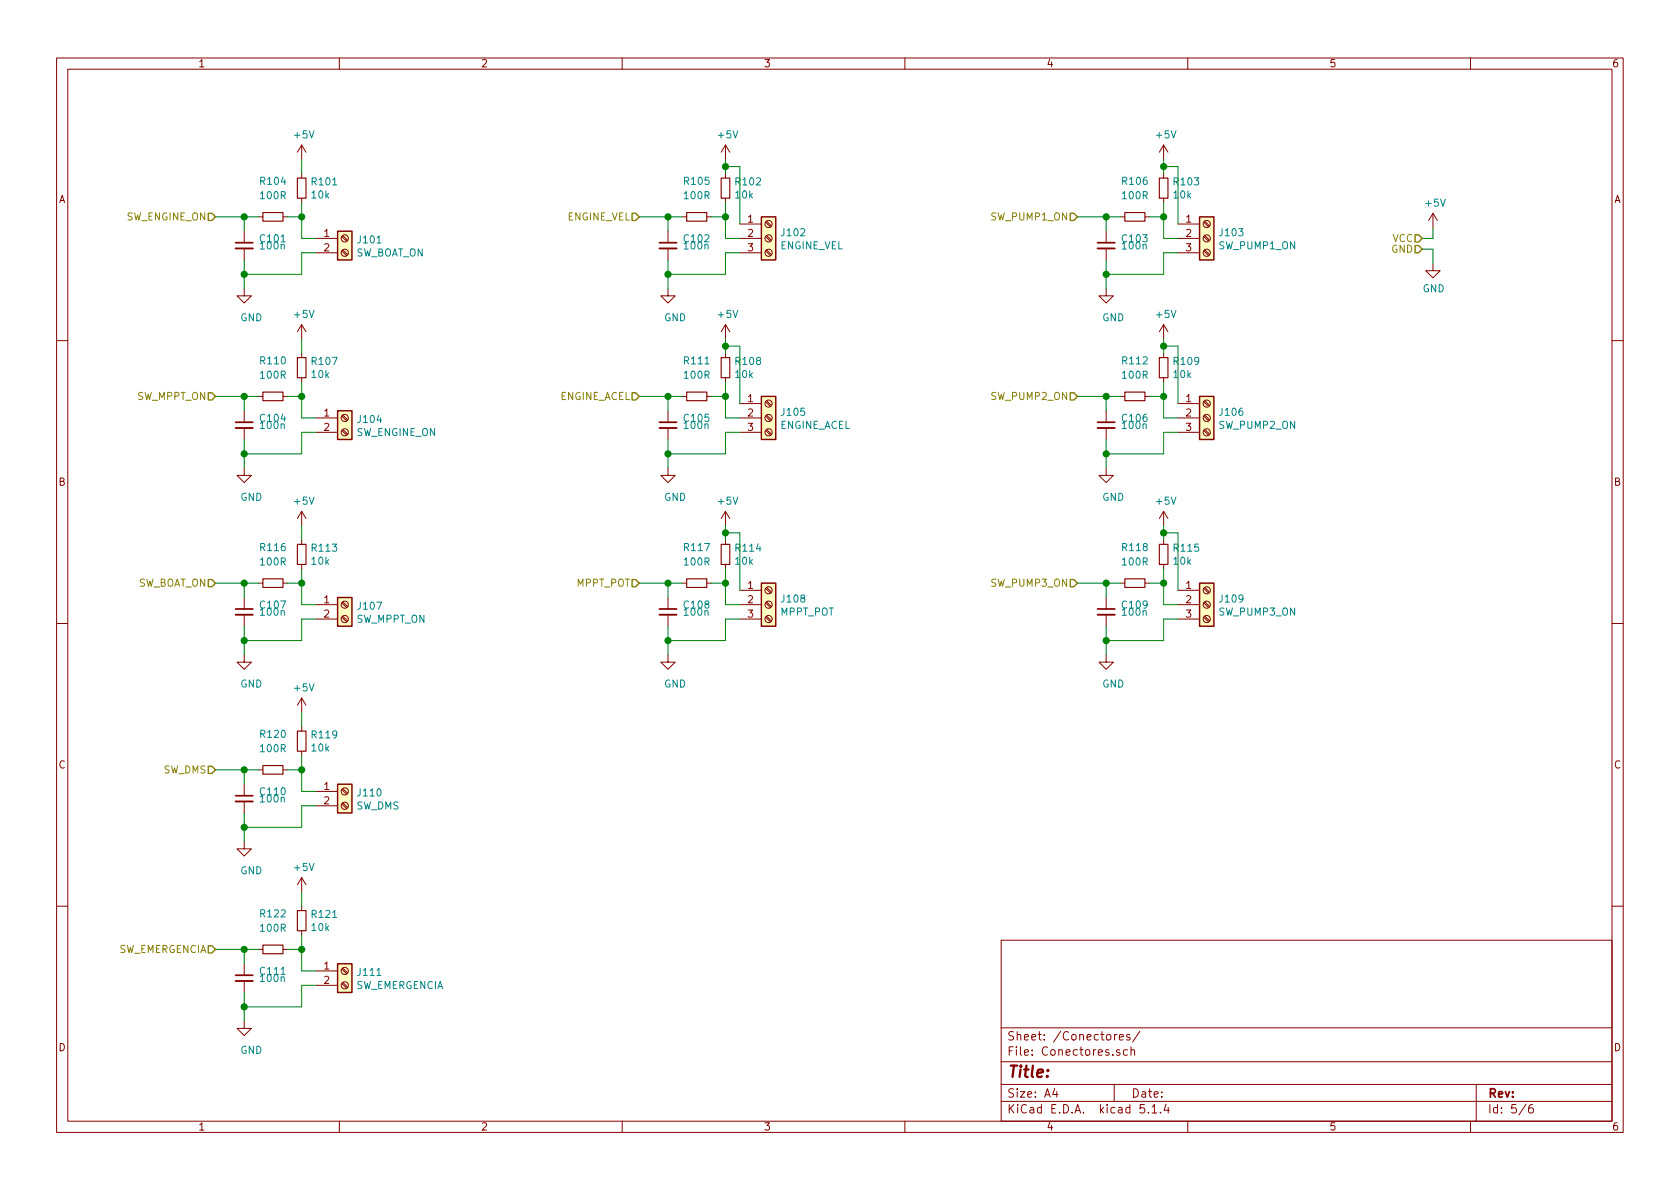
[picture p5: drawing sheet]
EESchema Schematic File Version 4
LIBS:MIC19-cache
EELAYER 26 0
EELAYER END
$Descr A4 11693 8268
encoding utf-8
Sheet 5 6
Title ""
Date ""
Rev ""
Comp ""
Comment1 ""
Comment2 ""
Comment3 ""
Comment4 ""
$EndDescr
$Comp
L Connector:Screw_Terminal_01x03 J108
U 1 1
P 5350 4200
F 0 "J108" H 5429 4242 50  0000 L CNN
F 1 "MPPT_POT" H 5429 4151 50  0000 L CNN
F 2 "Connector_Phoenix_MSTB:PhoenixContact_MSTBA_2,5_3-G_1x03_P5.00mm_Horizontal" H 5350 4200 50  0001 C CNN
F 3 "~" H 5350 4200 50  0001 C CNN
	1    5350 4200
	1    0    0    -1  
$EndComp
$Comp
L Connector:Screw_Terminal_01x03 J105
U 1 1
P 5350 2900
F 0 "J105" H 5429 2942 50  0000 L CNN
F 1 "ENGINE_ACEL" H 5429 2851 50  0000 L CNN
F 2 "Connector_Phoenix_MSTB:PhoenixContact_MSTBA_2,5_3-G_1x03_P5.00mm_Horizontal" H 5350 2900 50  0001 C CNN
F 3 "~" H 5350 2900 50  0001 C CNN
	1    5350 2900
	1    0    0    -1  
$EndComp
$Comp
L Connector:Screw_Terminal_01x03 J102
U 1 1
P 5350 1650
F 0 "J102" H 5429 1692 50  0000 L CNN
F 1 "ENGINE_VEL" H 5429 1601 50  0000 L CNN
F 2 "Connector_Phoenix_MSTB:PhoenixContact_MSTBA_2,5_3-G_1x03_P5.00mm_Horizontal" H 5350 1650 50  0001 C CNN
F 3 "~" H 5350 1650 50  0001 C CNN
	1    5350 1650
	1    0    0    -1  
$EndComp
$Comp
L Connector:Screw_Terminal_01x02 J101
U 1 1
P 2400 1650
F 0 "J101" H 2480 1642 50  0000 L CNN
F 1 "SW_BOAT_ON" H 2480 1551 50  0000 L CNN
F 2 "Connector_Phoenix_MSTB:PhoenixContact_MSTBA_2,5_2-G_1x02_P5.00mm_Horizontal" H 2400 1650 50  0001 C CNN
F 3 "~" H 2400 1650 50  0001 C CNN
	1    2400 1650
	1    0    0    -1  
$EndComp
$Comp
L Connector:Screw_Terminal_01x02 J107
U 1 1
P 2400 4200
F 0 "J107" H 2480 4192 50  0000 L CNN
F 1 "SW_MPPT_ON" H 2480 4101 50  0000 L CNN
F 2 "Connector_Phoenix_MSTB:PhoenixContact_MSTBA_2,5_2-G_1x02_P5.00mm_Horizontal" H 2400 4200 50  0001 C CNN
F 3 "~" H 2400 4200 50  0001 C CNN
	1    2400 4200
	1    0    0    -1  
$EndComp
$Comp
L Connector:Screw_Terminal_01x02 J110
U 1 1
P 2400 5500
F 0 "J110" H 2479 5492 50  0000 L CNN
F 1 "SW_DMS" H 2479 5401 50  0000 L CNN
F 2 "Connector_Phoenix_MSTB:PhoenixContact_MSTBA_2,5_2-G_1x02_P5.00mm_Horizontal" H 2400 5500 50  0001 C CNN
F 3 "~" H 2400 5500 50  0001 C CNN
	1    2400 5500
	1    0    0    -1  
$EndComp
$Comp
L Connector:Screw_Terminal_01x03 J103
U 1 1
P 8400 1650
F 0 "J103" H 8479 1692 50  0000 L CNN
F 1 "SW_PUMP1_ON" H 8479 1601 50  0000 L CNN
F 2 "Connector_Phoenix_MSTB:PhoenixContact_MSTBA_2,5_3-G_1x03_P5.00mm_Horizontal" H 8400 1650 50  0001 C CNN
F 3 "~" H 8400 1650 50  0001 C CNN
	1    8400 1650
	1    0    0    -1  
$EndComp
$Comp
L Connector:Screw_Terminal_01x03 J106
U 1 1
P 8400 2900
F 0 "J106" H 8479 2942 50  0000 L CNN
F 1 "SW_PUMP2_ON" H 8479 2851 50  0000 L CNN
F 2 "Connector_Phoenix_MSTB:PhoenixContact_MSTBA_2,5_3-G_1x03_P5.00mm_Horizontal" H 8400 2900 50  0001 C CNN
F 3 "~" H 8400 2900 50  0001 C CNN
	1    8400 2900
	1    0    0    -1  
$EndComp
$Comp
L Connector:Screw_Terminal_01x03 J109
U 1 1
P 8400 4200
F 0 "J109" H 8479 4242 50  0000 L CNN
F 1 "SW_PUMP3_ON" H 8479 4151 50  0000 L CNN
F 2 "Connector_Phoenix_MSTB:PhoenixContact_MSTBA_2,5_3-G_1x03_P5.00mm_Horizontal" H 8400 4200 50  0001 C CNN
F 3 "~" H 8400 4200 50  0001 C CNN
	1    8400 4200
	1    0    0    -1  
$EndComp
$Comp
L Connector:Screw_Terminal_01x02 J111
U 1 1
P 2400 6750
F 0 "J111" H 2479 6742 50  0000 L CNN
F 1 "SW_EMERGENCIA" H 2479 6651 50  0000 L CNN
F 2 "Connector_Phoenix_MSTB:PhoenixContact_MSTBA_2,5_2-G_1x02_P5.00mm_Horizontal" H 2400 6750 50  0001 C CNN
F 3 "~" H 2400 6750 50  0001 C CNN
	1    2400 6750
	1    0    0    -1  
$EndComp
Text HLabel 4450 1500 0    50   Input ~ 0
ENGINE_VEL
Text HLabel 4450 2750 0    50   Input ~ 0
ENGINE_ACEL
Text HLabel 4450 4050 0    50   Input ~ 0
MPPT_POT
Text HLabel 7500 1500 0    50   Input ~ 0
SW_PUMP1_ON
Text HLabel 1500 4050 0    50   Input ~ 0
SW_BOAT_ON
Text HLabel 1500 1500 0    50   Input ~ 0
SW_ENGINE_ON
Text HLabel 1500 2750 0    50   Input ~ 0
SW_MPPT_ON
Text HLabel 1500 5350 0    50   Input ~ 0
SW_DMS
Text HLabel 1500 6600 0    50   Input ~ 0
SW_EMERGENCIA
$Comp
L Device:R_Small R101
U 1 1
P 2100 1300
F 0 "R101" H 2159 1346 50  0000 L CNN
F 1 "10k" H 2159 1255 50  0000 L CNN
F 2 "Resistor_SMD:R_0805_2012Metric_Pad1.15x1.40mm_HandSolder" H 2100 1300 50  0001 C CNN
F 3 "~" H 2100 1300 50  0001 C CNN
	1    2100 1300
	1    0    0    -1  
$EndComp
$Comp
L Device:C_Small C101
U 1 1
P 1700 1700
F 0 "C101" H 1800 1750 50  0000 L CNN
F 1 "100n" H 1800 1700 50  0000 L CNN
F 2 "Capacitor_SMD:C_0805_2012Metric_Pad1.15x1.40mm_HandSolder" H 1700 1700 50  0001 C CNN
F 3 "~" H 1700 1700 50  0001 C CNN
	1    1700 1700
	1    0    0    -1  
$EndComp
Wire Wire Line
	1700 1500 1700 1600
Wire Wire Line
	2100 1400 2100 1500
Wire Wire Line
	1700 2000 1700 1900
$Comp
L power:GND #PWR0125
U 1 1
P 1700 2000
F 0 "#PWR0125" H 1700 1750 50  0001 C CNN
F 1 "GND" H 1750 1800 50  0000 C CNN
F 2 "" H 1700 2000 50  0001 C CNN
F 3 "" H 1700 2000 50  0001 C CNN
	1    1700 2000
	1    0    0    -1  
$EndComp
Wire Wire Line
	1700 1500 1500 1500
Connection ~ 1700 1500
$Comp
L power:+5V #PWR0101
U 1 1
P 2100 1100
F 0 "#PWR0101" H 2100 950 50  0001 C CNN
F 1 "+5V" H 2115 1273 50  0000 C CNN
F 2 "" H 2100 1100 50  0001 C CNN
F 3 "" H 2100 1100 50  0001 C CNN
	1    2100 1100
	1    0    0    -1  
$EndComp
Wire Wire Line
	2100 1100 2100 1200
Wire Wire Line
	2100 1750 2100 1900
Wire Wire Line
	2100 1900 1700 1900
Connection ~ 1700 1900
Wire Wire Line
	1700 1900 1700 1800
Wire Wire Line
	2100 1650 2100 1500
Connection ~ 2100 1500
Wire Wire Line
	1800 1500 1700 1500
Wire Wire Line
	2000 1500 2100 1500
$Comp
L Device:R_Small R104
U 1 1
P 1900 1500
F 0 "R104" V 1650 1500 50  0000 C CNN
F 1 "100R" V 1750 1500 50  0000 C CNN
F 2 "Resistor_SMD:R_0805_2012Metric_Pad1.15x1.40mm_HandSolder" H 1900 1500 50  0001 C CNN
F 3 "~" H 1900 1500 50  0001 C CNN
	1    1900 1500
	0    1    1    0   
$EndComp
Wire Wire Line
	2200 1650 2100 1650
Wire Wire Line
	2100 1750 2200 1750
$Comp
L Device:R_Small R107
U 1 1
P 2100 2550
F 0 "R107" H 2159 2596 50  0000 L CNN
F 1 "10k" H 2159 2505 50  0000 L CNN
F 2 "Resistor_SMD:R_0805_2012Metric_Pad1.15x1.40mm_HandSolder" H 2100 2550 50  0001 C CNN
F 3 "~" H 2100 2550 50  0001 C CNN
	1    2100 2550
	1    0    0    -1  
$EndComp
$Comp
L Device:C_Small C104
U 1 1
P 1700 2950
F 0 "C104" H 1800 3000 50  0000 L CNN
F 1 "100n" H 1800 2950 50  0000 L CNN
F 2 "Capacitor_SMD:C_0805_2012Metric_Pad1.15x1.40mm_HandSolder" H 1700 2950 50  0001 C CNN
F 3 "~" H 1700 2950 50  0001 C CNN
	1    1700 2950
	1    0    0    -1  
$EndComp
Wire Wire Line
	1700 2750 1700 2850
Wire Wire Line
	2100 2650 2100 2750
Wire Wire Line
	1700 3250 1700 3150
$Comp
L power:GND #PWR0112
U 1 1
P 1700 3250
F 0 "#PWR0112" H 1700 3000 50  0001 C CNN
F 1 "GND" H 1750 3050 50  0000 C CNN
F 2 "" H 1700 3250 50  0001 C CNN
F 3 "" H 1700 3250 50  0001 C CNN
	1    1700 3250
	1    0    0    -1  
$EndComp
Wire Wire Line
	1700 2750 1500 2750
Connection ~ 1700 2750
$Comp
L power:+5V #PWR0109
U 1 1
P 2100 2350
F 0 "#PWR0109" H 2100 2200 50  0001 C CNN
F 1 "+5V" H 2115 2523 50  0000 C CNN
F 2 "" H 2100 2350 50  0001 C CNN
F 3 "" H 2100 2350 50  0001 C CNN
	1    2100 2350
	1    0    0    -1  
$EndComp
Wire Wire Line
	2100 2350 2100 2450
Wire Wire Line
	2100 3000 2100 3150
Wire Wire Line
	2100 3150 1700 3150
Connection ~ 1700 3150
Wire Wire Line
	1700 3150 1700 3050
Wire Wire Line
	2100 2900 2100 2750
Connection ~ 2100 2750
Wire Wire Line
	1800 2750 1700 2750
Wire Wire Line
	2000 2750 2100 2750
$Comp
L Device:R_Small R110
U 1 1
P 1900 2750
F 0 "R110" V 1650 2750 50  0000 C CNN
F 1 "100R" V 1750 2750 50  0000 C CNN
F 2 "Resistor_SMD:R_0805_2012Metric_Pad1.15x1.40mm_HandSolder" H 1900 2750 50  0001 C CNN
F 3 "~" H 1900 2750 50  0001 C CNN
	1    1900 2750
	0    1    1    0   
$EndComp
$Comp
L Device:R_Small R113
U 1 1
P 2100 3850
F 0 "R113" H 2159 3896 50  0000 L CNN
F 1 "10k" H 2159 3805 50  0000 L CNN
F 2 "Resistor_SMD:R_0805_2012Metric_Pad1.15x1.40mm_HandSolder" H 2100 3850 50  0001 C CNN
F 3 "~" H 2100 3850 50  0001 C CNN
	1    2100 3850
	1    0    0    -1  
$EndComp
$Comp
L Device:C_Small C107
U 1 1
P 1700 4250
F 0 "C107" H 1800 4300 50  0000 L CNN
F 1 "100n" H 1800 4250 50  0000 L CNN
F 2 "Capacitor_SMD:C_0805_2012Metric_Pad1.15x1.40mm_HandSolder" H 1700 4250 50  0001 C CNN
F 3 "~" H 1700 4250 50  0001 C CNN
	1    1700 4250
	1    0    0    -1  
$EndComp
Wire Wire Line
	1700 4050 1700 4150
Wire Wire Line
	2100 3950 2100 4050
Wire Wire Line
	1700 4550 1700 4450
$Comp
L power:GND #PWR0118
U 1 1
P 1700 4550
F 0 "#PWR0118" H 1700 4300 50  0001 C CNN
F 1 "GND" H 1750 4350 50  0000 C CNN
F 2 "" H 1700 4550 50  0001 C CNN
F 3 "" H 1700 4550 50  0001 C CNN
	1    1700 4550
	1    0    0    -1  
$EndComp
Wire Wire Line
	1700 4050 1500 4050
Connection ~ 1700 4050
$Comp
L power:+5V #PWR0115
U 1 1
P 2100 3650
F 0 "#PWR0115" H 2100 3500 50  0001 C CNN
F 1 "+5V" H 2115 3823 50  0000 C CNN
F 2 "" H 2100 3650 50  0001 C CNN
F 3 "" H 2100 3650 50  0001 C CNN
	1    2100 3650
	1    0    0    -1  
$EndComp
Wire Wire Line
	2100 3650 2100 3750
Wire Wire Line
	2100 4300 2100 4450
Wire Wire Line
	2100 4450 1700 4450
Connection ~ 1700 4450
Wire Wire Line
	1700 4450 1700 4350
Wire Wire Line
	2100 4200 2100 4050
Connection ~ 2100 4050
Wire Wire Line
	1800 4050 1700 4050
Wire Wire Line
	2000 4050 2100 4050
$Comp
L Device:R_Small R116
U 1 1
P 1900 4050
F 0 "R116" V 1650 4050 50  0000 C CNN
F 1 "100R" V 1750 4050 50  0000 C CNN
F 2 "Resistor_SMD:R_0805_2012Metric_Pad1.15x1.40mm_HandSolder" H 1900 4050 50  0001 C CNN
F 3 "~" H 1900 4050 50  0001 C CNN
	1    1900 4050
	0    1    1    0   
$EndComp
Wire Wire Line
	2200 4200 2100 4200
Wire Wire Line
	2100 4300 2200 4300
$Comp
L Device:R_Small R119
U 1 1
P 2100 5150
F 0 "R119" H 2159 5196 50  0000 L CNN
F 1 "10k" H 2159 5105 50  0000 L CNN
F 2 "Resistor_SMD:R_0805_2012Metric_Pad1.15x1.40mm_HandSolder" H 2100 5150 50  0001 C CNN
F 3 "~" H 2100 5150 50  0001 C CNN
	1    2100 5150
	1    0    0    -1  
$EndComp
$Comp
L Device:C_Small C110
U 1 1
P 1700 5550
F 0 "C110" H 1800 5600 50  0000 L CNN
F 1 "100n" H 1800 5550 50  0000 L CNN
F 2 "Capacitor_SMD:C_0805_2012Metric_Pad1.15x1.40mm_HandSolder" H 1700 5550 50  0001 C CNN
F 3 "~" H 1700 5550 50  0001 C CNN
	1    1700 5550
	1    0    0    -1  
$EndComp
Wire Wire Line
	1700 5350 1700 5450
Wire Wire Line
	2100 5250 2100 5350
Wire Wire Line
	1700 5850 1700 5750
$Comp
L power:GND #PWR0122
U 1 1
P 1700 5850
F 0 "#PWR0122" H 1700 5600 50  0001 C CNN
F 1 "GND" H 1750 5650 50  0000 C CNN
F 2 "" H 1700 5850 50  0001 C CNN
F 3 "" H 1700 5850 50  0001 C CNN
	1    1700 5850
	1    0    0    -1  
$EndComp
Wire Wire Line
	1700 5350 1500 5350
Connection ~ 1700 5350
$Comp
L power:+5V #PWR0121
U 1 1
P 2100 4950
F 0 "#PWR0121" H 2100 4800 50  0001 C CNN
F 1 "+5V" H 2115 5123 50  0000 C CNN
F 2 "" H 2100 4950 50  0001 C CNN
F 3 "" H 2100 4950 50  0001 C CNN
	1    2100 4950
	1    0    0    -1  
$EndComp
Wire Wire Line
	2100 4950 2100 5050
Wire Wire Line
	2100 5600 2100 5750
Wire Wire Line
	2100 5750 1700 5750
Connection ~ 1700 5750
Wire Wire Line
	1700 5750 1700 5650
Wire Wire Line
	2100 5500 2100 5350
Connection ~ 2100 5350
Wire Wire Line
	1800 5350 1700 5350
Wire Wire Line
	2000 5350 2100 5350
$Comp
L Device:R_Small R120
U 1 1
P 1900 5350
F 0 "R120" V 1650 5350 50  0000 C CNN
F 1 "100R" V 1750 5350 50  0000 C CNN
F 2 "Resistor_SMD:R_0805_2012Metric_Pad1.15x1.40mm_HandSolder" H 1900 5350 50  0001 C CNN
F 3 "~" H 1900 5350 50  0001 C CNN
	1    1900 5350
	0    1    1    0   
$EndComp
Wire Wire Line
	2200 5500 2100 5500
Wire Wire Line
	2100 5600 2200 5600
$Comp
L Device:R_Small R121
U 1 1
P 2100 6400
F 0 "R121" H 2159 6446 50  0000 L CNN
F 1 "10k" H 2159 6355 50  0000 L CNN
F 2 "Resistor_SMD:R_0805_2012Metric_Pad1.15x1.40mm_HandSolder" H 2100 6400 50  0001 C CNN
F 3 "~" H 2100 6400 50  0001 C CNN
	1    2100 6400
	1    0    0    -1  
$EndComp
$Comp
L Device:C_Small C111
U 1 1
P 1700 6800
F 0 "C111" H 1800 6850 50  0000 L CNN
F 1 "100n" H 1800 6800 50  0000 L CNN
F 2 "Capacitor_SMD:C_0805_2012Metric_Pad1.15x1.40mm_HandSolder" H 1700 6800 50  0001 C CNN
F 3 "~" H 1700 6800 50  0001 C CNN
	1    1700 6800
	1    0    0    -1  
$EndComp
Wire Wire Line
	1700 6600 1700 6700
Wire Wire Line
	2100 6500 2100 6600
Wire Wire Line
	1700 7100 1700 7000
$Comp
L power:GND #PWR0124
U 1 1
P 1700 7100
F 0 "#PWR0124" H 1700 6850 50  0001 C CNN
F 1 "GND" H 1750 6900 50  0000 C CNN
F 2 "" H 1700 7100 50  0001 C CNN
F 3 "" H 1700 7100 50  0001 C CNN
	1    1700 7100
	1    0    0    -1  
$EndComp
Wire Wire Line
	1700 6600 1500 6600
Connection ~ 1700 6600
$Comp
L power:+5V #PWR0123
U 1 1
P 2100 6200
F 0 "#PWR0123" H 2100 6050 50  0001 C CNN
F 1 "+5V" H 2115 6373 50  0000 C CNN
F 2 "" H 2100 6200 50  0001 C CNN
F 3 "" H 2100 6200 50  0001 C CNN
	1    2100 6200
	1    0    0    -1  
$EndComp
Wire Wire Line
	2100 6200 2100 6300
Wire Wire Line
	2100 6850 2100 7000
Wire Wire Line
	2100 7000 1700 7000
Connection ~ 1700 7000
Wire Wire Line
	1700 7000 1700 6900
Wire Wire Line
	2100 6750 2100 6600
Connection ~ 2100 6600
Wire Wire Line
	1800 6600 1700 6600
Wire Wire Line
	2000 6600 2100 6600
$Comp
L Device:R_Small R122
U 1 1
P 1900 6600
F 0 "R122" V 1650 6600 50  0000 C CNN
F 1 "100R" V 1750 6600 50  0000 C CNN
F 2 "Resistor_SMD:R_0805_2012Metric_Pad1.15x1.40mm_HandSolder" H 1900 6600 50  0001 C CNN
F 3 "~" H 1900 6600 50  0001 C CNN
	1    1900 6600
	0    1    1    0   
$EndComp
Wire Wire Line
	2200 6750 2100 6750
Wire Wire Line
	2100 6850 2200 6850
Wire Wire Line
	2100 3000 2200 3000
Wire Wire Line
	2200 2900 2100 2900
$Comp
L Connector:Screw_Terminal_01x02 J104
U 1 1
P 2400 2900
F 0 "J104" H 2480 2892 50  0000 L CNN
F 1 "SW_ENGINE_ON" H 2480 2801 50  0000 L CNN
F 2 "Connector_Phoenix_MSTB:PhoenixContact_MSTBA_2,5_2-G_1x02_P5.00mm_Horizontal" H 2400 2900 50  0001 C CNN
F 3 "~" H 2400 2900 50  0001 C CNN
	1    2400 2900
	1    0    0    -1  
$EndComp
$Comp
L Device:R_Small R102
U 1 1
P 5050 1300
F 0 "R102" H 5109 1346 50  0000 L CNN
F 1 "10k" H 5109 1255 50  0000 L CNN
F 2 "Resistor_SMD:R_0805_2012Metric_Pad1.15x1.40mm_HandSolder" H 5050 1300 50  0001 C CNN
F 3 "~" H 5050 1300 50  0001 C CNN
	1    5050 1300
	1    0    0    -1  
$EndComp
$Comp
L Device:C_Small C102
U 1 1
P 4650 1700
F 0 "C102" H 4750 1750 50  0000 L CNN
F 1 "100n" H 4750 1700 50  0000 L CNN
F 2 "Capacitor_SMD:C_0805_2012Metric_Pad1.15x1.40mm_HandSolder" H 4650 1700 50  0001 C CNN
F 3 "~" H 4650 1700 50  0001 C CNN
	1    4650 1700
	1    0    0    -1  
$EndComp
Wire Wire Line
	4650 1500 4650 1600
Wire Wire Line
	5050 1400 5050 1500
Wire Wire Line
	4650 2000 4650 1900
$Comp
L power:GND #PWR0126
U 1 1
P 4650 2000
F 0 "#PWR0126" H 4650 1750 50  0001 C CNN
F 1 "GND" H 4700 1800 50  0000 C CNN
F 2 "" H 4650 2000 50  0001 C CNN
F 3 "" H 4650 2000 50  0001 C CNN
	1    4650 2000
	1    0    0    -1  
$EndComp
Wire Wire Line
	4650 1500 4450 1500
Connection ~ 4650 1500
$Comp
L power:+5V #PWR0102
U 1 1
P 5050 1100
F 0 "#PWR0102" H 5050 950 50  0001 C CNN
F 1 "+5V" H 5065 1273 50  0000 C CNN
F 2 "" H 5050 1100 50  0001 C CNN
F 3 "" H 5050 1100 50  0001 C CNN
	1    5050 1100
	1    0    0    -1  
$EndComp
Wire Wire Line
	5050 1100 5050 1150
Wire Wire Line
	5050 1750 5050 1900
Wire Wire Line
	5050 1900 4650 1900
Connection ~ 4650 1900
Wire Wire Line
	4650 1900 4650 1800
Wire Wire Line
	5050 1650 5050 1500
Connection ~ 5050 1500
Wire Wire Line
	4750 1500 4650 1500
Wire Wire Line
	4950 1500 5050 1500
$Comp
L Device:R_Small R105
U 1 1
P 4850 1500
F 0 "R105" V 4600 1500 50  0000 C CNN
F 1 "100R" V 4700 1500 50  0000 C CNN
F 2 "Resistor_SMD:R_0805_2012Metric_Pad1.15x1.40mm_HandSolder" H 4850 1500 50  0001 C CNN
F 3 "~" H 4850 1500 50  0001 C CNN
	1    4850 1500
	0    1    1    0   
$EndComp
Wire Wire Line
	5150 1650 5050 1650
Wire Wire Line
	5050 1750 5150 1750
$Comp
L Device:R_Small R108
U 1 1
P 5050 2550
F 0 "R108" H 5109 2596 50  0000 L CNN
F 1 "10k" H 5109 2505 50  0000 L CNN
F 2 "Resistor_SMD:R_0805_2012Metric_Pad1.15x1.40mm_HandSolder" H 5050 2550 50  0001 C CNN
F 3 "~" H 5050 2550 50  0001 C CNN
	1    5050 2550
	1    0    0    -1  
$EndComp
$Comp
L Device:C_Small C105
U 1 1
P 4650 2950
F 0 "C105" H 4750 3000 50  0000 L CNN
F 1 "100n" H 4750 2950 50  0000 L CNN
F 2 "Capacitor_SMD:C_0805_2012Metric_Pad1.15x1.40mm_HandSolder" H 4650 2950 50  0001 C CNN
F 3 "~" H 4650 2950 50  0001 C CNN
	1    4650 2950
	1    0    0    -1  
$EndComp
Wire Wire Line
	4650 2750 4650 2850
Wire Wire Line
	5050 2650 5050 2750
Wire Wire Line
	4650 3250 4650 3150
$Comp
L power:GND #PWR0113
U 1 1
P 4650 3250
F 0 "#PWR0113" H 4650 3000 50  0001 C CNN
F 1 "GND" H 4700 3050 50  0000 C CNN
F 2 "" H 4650 3250 50  0001 C CNN
F 3 "" H 4650 3250 50  0001 C CNN
	1    4650 3250
	1    0    0    -1  
$EndComp
Wire Wire Line
	4650 2750 4450 2750
Connection ~ 4650 2750
$Comp
L power:+5V #PWR0110
U 1 1
P 5050 2350
F 0 "#PWR0110" H 5050 2200 50  0001 C CNN
F 1 "+5V" H 5065 2523 50  0000 C CNN
F 2 "" H 5050 2350 50  0001 C CNN
F 3 "" H 5050 2350 50  0001 C CNN
	1    5050 2350
	1    0    0    -1  
$EndComp
Wire Wire Line
	5050 2350 5050 2400
Wire Wire Line
	5050 3000 5050 3150
Wire Wire Line
	5050 3150 4650 3150
Connection ~ 4650 3150
Wire Wire Line
	4650 3150 4650 3050
Wire Wire Line
	5050 2900 5050 2750
Connection ~ 5050 2750
Wire Wire Line
	4750 2750 4650 2750
Wire Wire Line
	4950 2750 5050 2750
$Comp
L Device:R_Small R111
U 1 1
P 4850 2750
F 0 "R111" V 4600 2750 50  0000 C CNN
F 1 "100R" V 4700 2750 50  0000 C CNN
F 2 "Resistor_SMD:R_0805_2012Metric_Pad1.15x1.40mm_HandSolder" H 4850 2750 50  0001 C CNN
F 3 "~" H 4850 2750 50  0001 C CNN
	1    4850 2750
	0    1    1    0   
$EndComp
$Comp
L Device:R_Small R114
U 1 1
P 5050 3850
F 0 "R114" H 5109 3896 50  0000 L CNN
F 1 "10k" H 5109 3805 50  0000 L CNN
F 2 "Resistor_SMD:R_0805_2012Metric_Pad1.15x1.40mm_HandSolder" H 5050 3850 50  0001 C CNN
F 3 "~" H 5050 3850 50  0001 C CNN
	1    5050 3850
	1    0    0    -1  
$EndComp
$Comp
L Device:C_Small C108
U 1 1
P 4650 4250
F 0 "C108" H 4750 4300 50  0000 L CNN
F 1 "100n" H 4750 4250 50  0000 L CNN
F 2 "Capacitor_SMD:C_0805_2012Metric_Pad1.15x1.40mm_HandSolder" H 4650 4250 50  0001 C CNN
F 3 "~" H 4650 4250 50  0001 C CNN
	1    4650 4250
	1    0    0    -1  
$EndComp
Wire Wire Line
	4650 4050 4650 4150
Wire Wire Line
	5050 3950 5050 4050
Wire Wire Line
	4650 4550 4650 4450
$Comp
L power:GND #PWR0119
U 1 1
P 4650 4550
F 0 "#PWR0119" H 4650 4300 50  0001 C CNN
F 1 "GND" H 4700 4350 50  0000 C CNN
F 2 "" H 4650 4550 50  0001 C CNN
F 3 "" H 4650 4550 50  0001 C CNN
	1    4650 4550
	1    0    0    -1  
$EndComp
Wire Wire Line
	4650 4050 4450 4050
Connection ~ 4650 4050
$Comp
L power:+5V #PWR0116
U 1 1
P 5050 3650
F 0 "#PWR0116" H 5050 3500 50  0001 C CNN
F 1 "+5V" H 5065 3823 50  0000 C CNN
F 2 "" H 5050 3650 50  0001 C CNN
F 3 "" H 5050 3650 50  0001 C CNN
	1    5050 3650
	1    0    0    -1  
$EndComp
Wire Wire Line
	5050 3650 5050 3700
Wire Wire Line
	5050 4300 5050 4450
Wire Wire Line
	5050 4450 4650 4450
Connection ~ 4650 4450
Wire Wire Line
	4650 4450 4650 4350
Wire Wire Line
	5050 4200 5050 4050
Connection ~ 5050 4050
Wire Wire Line
	4750 4050 4650 4050
Wire Wire Line
	4950 4050 5050 4050
$Comp
L Device:R_Small R117
U 1 1
P 4850 4050
F 0 "R117" V 4600 4050 50  0000 C CNN
F 1 "100R" V 4700 4050 50  0000 C CNN
F 2 "Resistor_SMD:R_0805_2012Metric_Pad1.15x1.40mm_HandSolder" H 4850 4050 50  0001 C CNN
F 3 "~" H 4850 4050 50  0001 C CNN
	1    4850 4050
	0    1    1    0   
$EndComp
Wire Wire Line
	5150 4200 5050 4200
Wire Wire Line
	5050 4300 5150 4300
Wire Wire Line
	5050 3000 5150 3000
Wire Wire Line
	5150 2900 5050 2900
$Comp
L Device:R_Small R103
U 1 1
P 8100 1300
F 0 "R103" H 8159 1346 50  0000 L CNN
F 1 "10k" H 8159 1255 50  0000 L CNN
F 2 "Resistor_SMD:R_0805_2012Metric_Pad1.15x1.40mm_HandSolder" H 8100 1300 50  0001 C CNN
F 3 "~" H 8100 1300 50  0001 C CNN
	1    8100 1300
	1    0    0    -1  
$EndComp
$Comp
L Device:C_Small C103
U 1 1
P 7700 1700
F 0 "C103" H 7800 1750 50  0000 L CNN
F 1 "100n" H 7800 1700 50  0000 L CNN
F 2 "Capacitor_SMD:C_0805_2012Metric_Pad1.15x1.40mm_HandSolder" H 7700 1700 50  0001 C CNN
F 3 "~" H 7700 1700 50  0001 C CNN
	1    7700 1700
	1    0    0    -1  
$EndComp
Wire Wire Line
	7700 1500 7700 1600
Wire Wire Line
	8100 1400 8100 1500
Wire Wire Line
	7700 2000 7700 1900
$Comp
L power:GND #PWR0108
U 1 1
P 7700 2000
F 0 "#PWR0108" H 7700 1750 50  0001 C CNN
F 1 "GND" H 7750 1800 50  0000 C CNN
F 2 "" H 7700 2000 50  0001 C CNN
F 3 "" H 7700 2000 50  0001 C CNN
	1    7700 2000
	1    0    0    -1  
$EndComp
Wire Wire Line
	7700 1500 7500 1500
Connection ~ 7700 1500
$Comp
L power:+5V #PWR0127
U 1 1
P 8100 1100
F 0 "#PWR0127" H 8100 950 50  0001 C CNN
F 1 "+5V" H 8115 1273 50  0000 C CNN
F 2 "" H 8100 1100 50  0001 C CNN
F 3 "" H 8100 1100 50  0001 C CNN
	1    8100 1100
	1    0    0    -1  
$EndComp
Wire Wire Line
	8100 1100 8100 1150
Wire Wire Line
	8100 1750 8100 1900
Wire Wire Line
	8100 1900 7700 1900
Connection ~ 7700 1900
Wire Wire Line
	7700 1900 7700 1800
Wire Wire Line
	8100 1650 8100 1500
Connection ~ 8100 1500
Wire Wire Line
	7800 1500 7700 1500
Wire Wire Line
	8000 1500 8100 1500
$Comp
L Device:R_Small R106
U 1 1
P 7900 1500
F 0 "R106" V 7650 1500 50  0000 C CNN
F 1 "100R" V 7750 1500 50  0000 C CNN
F 2 "Resistor_SMD:R_0805_2012Metric_Pad1.15x1.40mm_HandSolder" H 7900 1500 50  0001 C CNN
F 3 "~" H 7900 1500 50  0001 C CNN
	1    7900 1500
	0    1    1    0   
$EndComp
Wire Wire Line
	8200 1650 8100 1650
Wire Wire Line
	8100 1750 8200 1750
$Comp
L Device:R_Small R109
U 1 1
P 8100 2550
F 0 "R109" H 8159 2596 50  0000 L CNN
F 1 "10k" H 8159 2505 50  0000 L CNN
F 2 "Resistor_SMD:R_0805_2012Metric_Pad1.15x1.40mm_HandSolder" H 8100 2550 50  0001 C CNN
F 3 "~" H 8100 2550 50  0001 C CNN
	1    8100 2550
	1    0    0    -1  
$EndComp
$Comp
L Device:C_Small C106
U 1 1
P 7700 2950
F 0 "C106" H 7800 3000 50  0000 L CNN
F 1 "100n" H 7800 2950 50  0000 L CNN
F 2 "Capacitor_SMD:C_0805_2012Metric_Pad1.15x1.40mm_HandSolder" H 7700 2950 50  0001 C CNN
F 3 "~" H 7700 2950 50  0001 C CNN
	1    7700 2950
	1    0    0    -1  
$EndComp
Wire Wire Line
	7700 2750 7700 2850
Wire Wire Line
	8100 2650 8100 2750
Wire Wire Line
	7700 3250 7700 3150
$Comp
L power:GND #PWR0114
U 1 1
P 7700 3250
F 0 "#PWR0114" H 7700 3000 50  0001 C CNN
F 1 "GND" H 7750 3050 50  0000 C CNN
F 2 "" H 7700 3250 50  0001 C CNN
F 3 "" H 7700 3250 50  0001 C CNN
	1    7700 3250
	1    0    0    -1  
$EndComp
Wire Wire Line
	7700 2750 7500 2750
Connection ~ 7700 2750
$Comp
L power:+5V #PWR0111
U 1 1
P 8100 2350
F 0 "#PWR0111" H 8100 2200 50  0001 C CNN
F 1 "+5V" H 8115 2523 50  0000 C CNN
F 2 "" H 8100 2350 50  0001 C CNN
F 3 "" H 8100 2350 50  0001 C CNN
	1    8100 2350
	1    0    0    -1  
$EndComp
Wire Wire Line
	8100 2350 8100 2400
Wire Wire Line
	8100 3000 8100 3150
Wire Wire Line
	8100 3150 7700 3150
Connection ~ 7700 3150
Wire Wire Line
	7700 3150 7700 3050
Wire Wire Line
	8100 2900 8100 2750
Connection ~ 8100 2750
Wire Wire Line
	7800 2750 7700 2750
Wire Wire Line
	8000 2750 8100 2750
$Comp
L Device:R_Small R112
U 1 1
P 7900 2750
F 0 "R112" V 7650 2750 50  0000 C CNN
F 1 "100R" V 7750 2750 50  0000 C CNN
F 2 "Resistor_SMD:R_0805_2012Metric_Pad1.15x1.40mm_HandSolder" H 7900 2750 50  0001 C CNN
F 3 "~" H 7900 2750 50  0001 C CNN
	1    7900 2750
	0    1    1    0   
$EndComp
$Comp
L Device:R_Small R115
U 1 1
P 8100 3850
F 0 "R115" H 8159 3896 50  0000 L CNN
F 1 "10k" H 8159 3805 50  0000 L CNN
F 2 "Resistor_SMD:R_0805_2012Metric_Pad1.15x1.40mm_HandSolder" H 8100 3850 50  0001 C CNN
F 3 "~" H 8100 3850 50  0001 C CNN
	1    8100 3850
	1    0    0    -1  
$EndComp
$Comp
L Device:C_Small C109
U 1 1
P 7700 4250
F 0 "C109" H 7800 4300 50  0000 L CNN
F 1 "100n" H 7800 4250 50  0000 L CNN
F 2 "Capacitor_SMD:C_0805_2012Metric_Pad1.15x1.40mm_HandSolder" H 7700 4250 50  0001 C CNN
F 3 "~" H 7700 4250 50  0001 C CNN
	1    7700 4250
	1    0    0    -1  
$EndComp
Wire Wire Line
	7700 4050 7700 4150
Wire Wire Line
	8100 3950 8100 4050
Wire Wire Line
	7700 4550 7700 4450
$Comp
L power:GND #PWR0120
U 1 1
P 7700 4550
F 0 "#PWR0120" H 7700 4300 50  0001 C CNN
F 1 "GND" H 7750 4350 50  0000 C CNN
F 2 "" H 7700 4550 50  0001 C CNN
F 3 "" H 7700 4550 50  0001 C CNN
	1    7700 4550
	1    0    0    -1  
$EndComp
Wire Wire Line
	7700 4050 7500 4050
Connection ~ 7700 4050
$Comp
L power:+5V #PWR0117
U 1 1
P 8100 3650
F 0 "#PWR0117" H 8100 3500 50  0001 C CNN
F 1 "+5V" H 8115 3823 50  0000 C CNN
F 2 "" H 8100 3650 50  0001 C CNN
F 3 "" H 8100 3650 50  0001 C CNN
	1    8100 3650
	1    0    0    -1  
$EndComp
Wire Wire Line
	8100 3650 8100 3700
Wire Wire Line
	8100 4300 8100 4450
Wire Wire Line
	8100 4450 7700 4450
Connection ~ 7700 4450
Wire Wire Line
	7700 4450 7700 4350
Wire Wire Line
	8100 4200 8100 4050
Connection ~ 8100 4050
Wire Wire Line
	7800 4050 7700 4050
Wire Wire Line
	8000 4050 8100 4050
$Comp
L Device:R_Small R118
U 1 1
P 7900 4050
F 0 "R118" V 7650 4050 50  0000 C CNN
F 1 "100R" V 7750 4050 50  0000 C CNN
F 2 "Resistor_SMD:R_0805_2012Metric_Pad1.15x1.40mm_HandSolder" H 7900 4050 50  0001 C CNN
F 3 "~" H 7900 4050 50  0001 C CNN
	1    7900 4050
	0    1    1    0   
$EndComp
Wire Wire Line
	8200 4200 8100 4200
Wire Wire Line
	8100 4300 8200 4300
Wire Wire Line
	8100 3000 8200 3000
Wire Wire Line
	8200 2900 8100 2900
Wire Wire Line
	5050 1150 5150 1150
Wire Wire Line
	5150 1150 5150 1550
Connection ~ 5050 1150
Wire Wire Line
	5050 1150 5050 1200
Wire Wire Line
	8100 1150 8200 1150
Wire Wire Line
	8200 1150 8200 1550
Connection ~ 8100 1150
Wire Wire Line
	8100 1150 8100 1200
Wire Wire Line
	8100 2400 8200 2400
Wire Wire Line
	8200 2400 8200 2800
Connection ~ 8100 2400
Wire Wire Line
	8100 2400 8100 2450
Wire Wire Line
	8100 3700 8200 3700
Wire Wire Line
	8200 3700 8200 4100
Connection ~ 8100 3700
Wire Wire Line
	8100 3700 8100 3750
Wire Wire Line
	5050 3700 5150 3700
Wire Wire Line
	5150 3700 5150 4100
Connection ~ 5050 3700
Wire Wire Line
	5050 3700 5050 3750
Wire Wire Line
	5050 2400 5150 2400
Wire Wire Line
	5150 2400 5150 2800
Connection ~ 5050 2400
Wire Wire Line
	5050 2400 5050 2450
Wire Wire Line
	9975 1650 9900 1650
Wire Wire Line
	9975 1575 9975 1650
Wire Wire Line
	9975 1725 9975 1825
Wire Wire Line
	9900 1725 9975 1725
Text HLabel 9900 1725 0    50   Input ~ 0
GND
$Comp
L power:GND #PWR0128
U 1 1
P 9975 1825
F 0 "#PWR0128" H 9975 1575 50  0001 C CNN
F 1 "GND" H 9980 1652 50  0000 C CNN
F 2 "" H 9975 1825 50  0001 C CNN
F 3 "" H 9975 1825 50  0001 C CNN
	1    9975 1825
	1    0    0    -1  
$EndComp
Text HLabel 9900 1650 0    50   Input ~ 0
VCC
$Comp
L power:+5V #PWR0129
U 1 1
P 9975 1575
F 0 "#PWR0129" H 9975 1425 50  0001 C CNN
F 1 "+5V" H 9990 1748 50  0000 C CNN
F 2 "" H 9975 1575 50  0001 C CNN
F 3 "" H 9975 1575 50  0001 C CNN
	1    9975 1575
	1    0    0    -1  
$EndComp
Text HLabel 7500 2750 0    50   Input ~ 0
SW_PUMP2_ON
Text HLabel 7500 4050 0    50   Input ~ 0
SW_PUMP3_ON
$EndSCHEMATC
